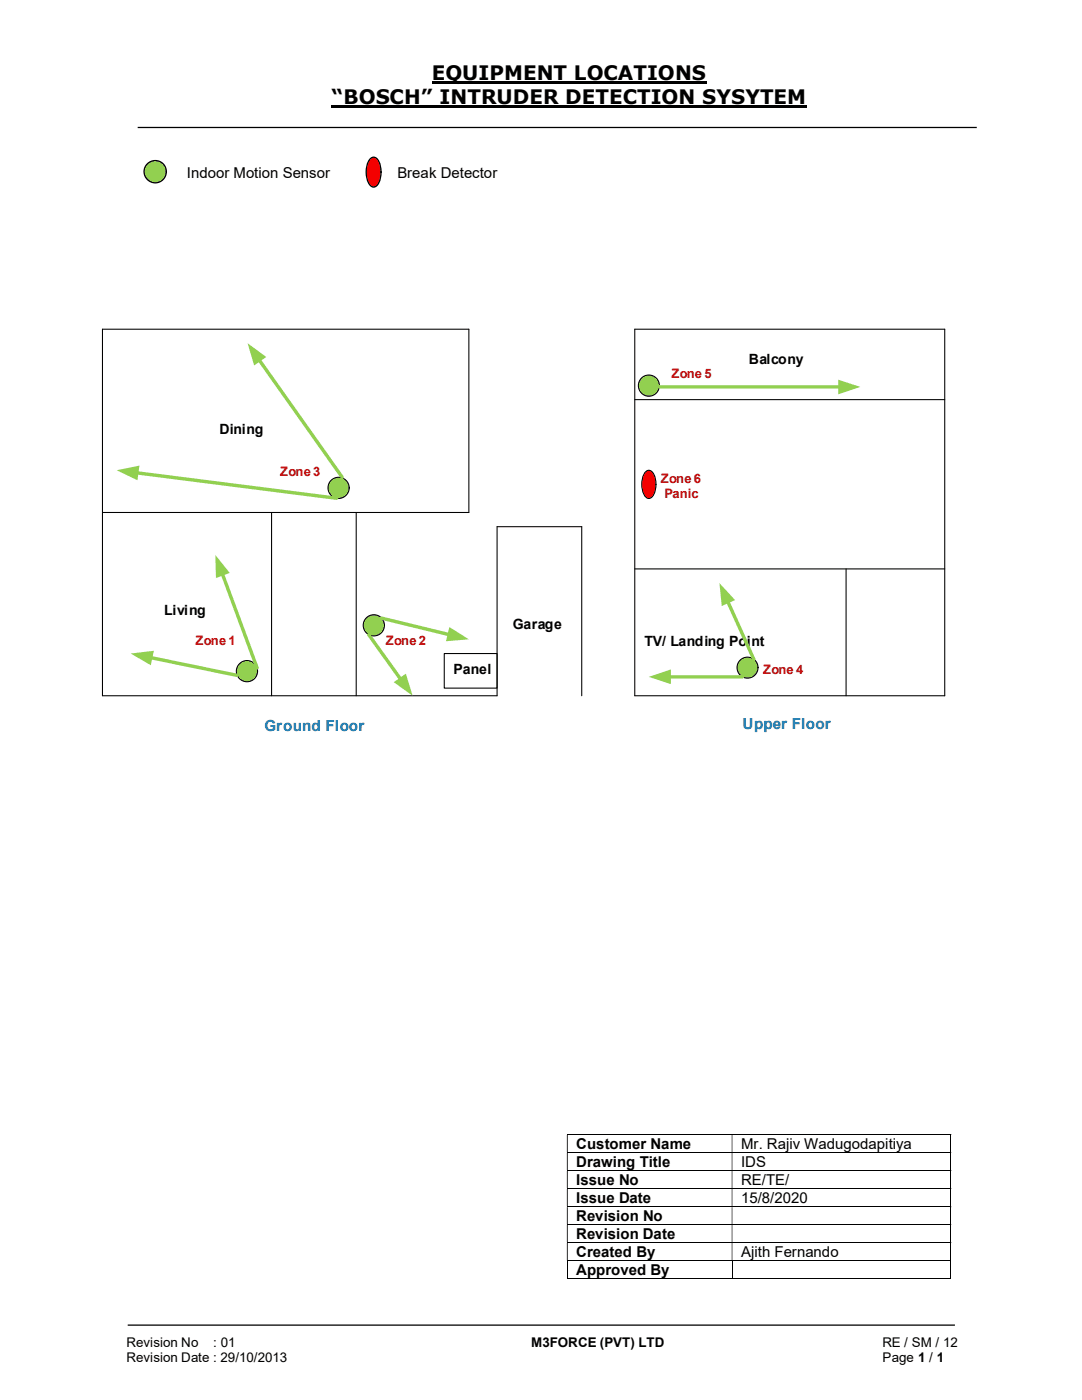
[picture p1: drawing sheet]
<svg xmlns="http://www.w3.org/2000/svg" width="216mm" height="279mm" viewBox="0 0 216 279" stroke-linecap="round" stroke-linejoin="round" font-family="sans-serif">
<path d="M86.1 16.5h54.9M66.2 21.3h94.8" fill="none" stroke="#000" stroke-width=".42"/>
<path d="M27.5 25.4h167.4M25.5 264.5h165" fill="none" stroke="#000" stroke-width=".25"/>
<g fill="none" stroke="#000" stroke-width=".2">
<path d="M113.1 226.4h76.6M113.1 230h76.6M113.1 233.6h76.6M113.1 237.2h76.6M189.7 226.5v3.4M189.7 230v3.5M189.7 233.7v3.4M189.7 237.3v3.4M113.1 240.8h76.6M113.1 244.4h76.6M113.1 248h76.6M113.1 251.6h76.6"/>
<path d="M113.1 255.2h32.9M113.2 251.7v3.6M146.1 251.7v3.6M146.1 255.2h43.6M189.7 240.9v3.4M189.7 244.5v3.4M189.7 248.1v3.4M189.7 251.7v3.6"/>
</g>
<g fill="#000">
<path d="M189.7 226.3h.1v.2h-.1zM113.1 226.5h.2v3.4h-.2zM146 226.5h.1v3.4h-.1z" fill-rule="evenodd"/>
<path d="M189.7 229.9h.1v.1h-.1zM113.1 230h.2v3.5h-.2zM146 230h.1v3.5h-.1z" fill-rule="evenodd"/>
<path d="M189.7 233.5h.1v.2h-.1zM113.1 233.7h.2v3.4h-.2zM146 233.7h.1v3.4h-.1z" fill-rule="evenodd"/>
<path d="M189.7 237.1h.1v.2h-.1zM113.1 237.3h.2v3.4h-.2zM146 237.3h.1v3.4h-.1z" fill-rule="evenodd"/>
<path d="M189.7 240.7h.1v.2h-.1zM113.1 240.9h.2v3.4h-.2zM146 240.9h.1v3.4h-.1z" fill-rule="evenodd"/>
<path d="M189.7 244.3h.1v.2h-.1zM113.1 244.5h.2v3.4h-.2zM146 244.5h.1v3.4h-.1z" fill-rule="evenodd"/>
<path d="M189.7 247.9h.1v.2h-.1zM113.1 248.1h.2v3.4h-.2zM146 248.1h.1v3.4h-.1z" fill-rule="evenodd"/>
</g>
<path d="M189.7 251.5h.1v.2h-.1zM189.7 255.1h.1v.2h-.1z" fill="#000"/>
<circle cx="31" cy="34.3" r="2.22" fill="#92d050"/>
<circle cx="31" cy="34.3" r="2.22" fill="none" stroke="#000" stroke-width=".25"/>
<path d="M126.7 65.7h61.8" fill="none" stroke="#000" stroke-width=".21"/>
<path d="M88.6 130.4h10.6v6.9h-10.6z" fill="#fff"/>
<path d="M20.4 65.7h73.2M126.7 65.7v73.2M126.7 79.8h61.8M99.2 105.1h16.9v33.8M88.6 130.4h10.6v6.9h-10.6z" fill="none" stroke="#000" stroke-width=".21"/>
<path d="M128.8 94.2a.97 .97 0 0 1 1-.3 .97 .97 0 0 1 .7 .8 4.2 4.2 0 0 1-.7 4.7 1.02 1.02 0 0 1-1.3-.7 4.8 4.8 0 0 1 .3-4.5z" fill-rule="evenodd" fill="#f00"/>
<path d="M20.4 65.7v73.2h78.8v-33.8M93.6 65.7v36.6h-73.2M188.5 65.7v73.2h-61.8M128.8 94.2a.97 .97 0 0 1 1-.3 .97 .97 0 0 1 .7 .8 4.2 4.2 0 0 1-.7 4.7 1.02 1.02 0 0 1-1.3-.7 4.8 4.8 0 0 1 .3-4.5zM54.2 102.3v36.6M71.1 102.3v36.6M126.7 113.5h61.8M168.8 113.5v25.4" fill="none" stroke="#000" stroke-width=".21"/>
<circle cx="129.5" cy="77" r="2.11" fill="#92d050"/>
<circle cx="129.5" cy="77" r="2.11" fill="none" stroke="#000" stroke-width=".21"/>
<circle cx="67.6" cy="97.4" r="2.12" fill="#92d050"/>
<circle cx="67.6" cy="97.4" r="2.12" fill="none" stroke="#000" stroke-width=".21"/>
<circle cx="49.3" cy="133.9" r="2.11" fill="#92d050"/>
<circle cx="49.3" cy="133.9" r="2.11" fill="none" stroke="#000" stroke-width=".21"/>
<circle cx="149.2" cy="133.2" r="2.1" fill="#92d050"/>
<circle cx="149.2" cy="133.2" r="2.1" fill="none" stroke="#000" stroke-width=".21"/>
<circle cx="74.6" cy="124.8" r="2.12" fill="#92d050"/>
<circle cx="74.6" cy="124.8" r="2.12" fill="none" stroke="#000" stroke-width=".21"/>
<path d="M131.6 77.2h36" fill="none" stroke="#92d050" stroke-width=".68"/>
<path d="M167.3 75.8l4.4 1.4-4.4 1.5z" fill="#92d050"/>
<path d="M44.4 114.5l6.9 18.8" fill="none" stroke="#92d050" stroke-width=".68"/>
<path d="M43 110.7l2.8 3.6-2.7 1.1z" fill="#92d050"/>
<path d="M73.6 126.7l6.4 8.9" fill="none" stroke="#92d050" stroke-width=".68"/>
<path d="M78.6 136.1l2.4-1.6 1.3 4.4z" fill="#92d050"/>
<path d="M76.1 123.4l13.6 3.3" fill="none" stroke="#92d050" stroke-width=".68"/>
<path d="M89.7 125.1l3.9 2.5-4.6 .4z" fill="#92d050"/>
<path d="M145.2 120l5.2 11.6" fill="none" stroke="#92d050" stroke-width=".68"/>
<path d="M143.6 116.4l3.1 3.4-2.7 1.1z" fill="#92d050"/>
<path d="M133.5 135.1h14.6" fill="none" stroke="#92d050" stroke-width=".68"/>
<path d="M129.5 135.1l4.4-1.5v2.9z" fill="#92d050"/>
<path d="M30 131.2l17.3 3.6" fill="none" stroke="#92d050" stroke-width=".68"/>
<path d="M26.1 130.4l4.6-.5-.6 2.9z" fill="#92d050"/>
<path d="M27.3 94.4l39.9 5" fill="none" stroke="#92d050" stroke-width=".68"/>
<path d="M23.3 93.9l4.5-1-.4 2.9z" fill="#92d050"/>
<path d="M51.7 71.8l16.6 23.4" fill="none" stroke="#92d050" stroke-width=".68"/>
<path d="M49.4 68.5l3.7 2.7-2.4 1.7z" fill="#92d050"/>
<path d="M73.8 31.8a1 1 0 0 1 1.1-.4 1 1 0 0 1 .7 .8 4.6 4.6 0 0 1-.6 5 1.07 1.07 0 0 1-1.5-.7 5 5 0 0 1 .3-4.7z" fill-rule="evenodd" fill="#f00"/>
<path d="M73.8 31.8a1 1 0 0 1 1.1-.4 1 1 0 0 1 .7 .8 4.6 4.6 0 0 1-.6 5 1.07 1.07 0 0 1-1.5-.7 5 5 0 0 1 .3-4.7z" fill="none" stroke="#000" stroke-width=".25"/>
<g font-size="4">
<text x="86.1" y="16">EQUIPMENT LOCATIONS</text>
<text x="66.2" y="20.8">“BOSCH” INTRUDER DETECTION SYSYTEM</text>
</g>
<g font-size="3">
<text x="37.3" y="35.5">Indoor Motion Sensor</text>
<text x="79.3" y="35.5">Break Detector</text>
<text x="115" y="229.3">Customer Name</text>
<text x="115" y="232.9">Drawing Title</text>
<text x="147.9" y="229.3">Mr. Rajiv Wadugodapitiya</text>
<text x="147.9" y="232.9">IDS</text>
<text x="115" y="236.5">Issue No</text>
<text x="147.9" y="236.5">RE/TE/</text>
<text x="115" y="240.1">Issue Date</text>
<text x="115" y="243.7">Revision No</text>
<text x="147.9" y="240.1">15/8/2020</text>
<text x="115" y="247.3">Revision Date</text>
<text x="115" y="250.9">Created By</text>
<text x="147.9" y="250.9">Ajith Fernando</text>
<text x="115" y="254.5">Approved By</text>
</g>
<g font-size="3" fill="#0070c0">
<text x="52.8" y="145.9">Ground Floor</text>
<text x="148.2" y="145.6">Upper Floor</text>
</g>
<g font-size="2.8">
<text x="149.4" y="72.6">Balcony</text>
<text x="43.8" y="86.7">Dining</text>
<text x="32.8" y="122.6">Living</text>
<text x="102.4" y="125.5">Garage</text>
<text x="128.6" y="128.9">TV/ Landing Point</text>
<text x="90.5" y="134.5">Panel</text>
</g>
<g font-size="2.7">
<text x="25.2" y="268.8">Revision No</text>
<text x="42.6" y="268.8">: 01</text>
<text x="106" y="268.8">M3FORCE (PVT) LTD</text>
<text x="176.1" y="268.8">RE / SM / 12</text>
<text x="25.2" y="271.8">Revision Date : 29/10/2013</text>
<text x="176.1" y="271.8">Page 1 / 1</text>
</g>
<g font-size="2.6" fill="#c00000">
<text x="134" y="75.4">Zone 5</text>
<text x="55.9" y="95">Zone 3</text>
<text x="131.9" y="96.3">Zone 6</text>
<text x="132.6" y="99.4">Panic</text>
<text x="39" y="128.8">Zone 1</text>
<text x="77" y="128.8">Zone 2</text>
<text x="152.3" y="134.4">Zone 4</text>
</g>
</svg>
